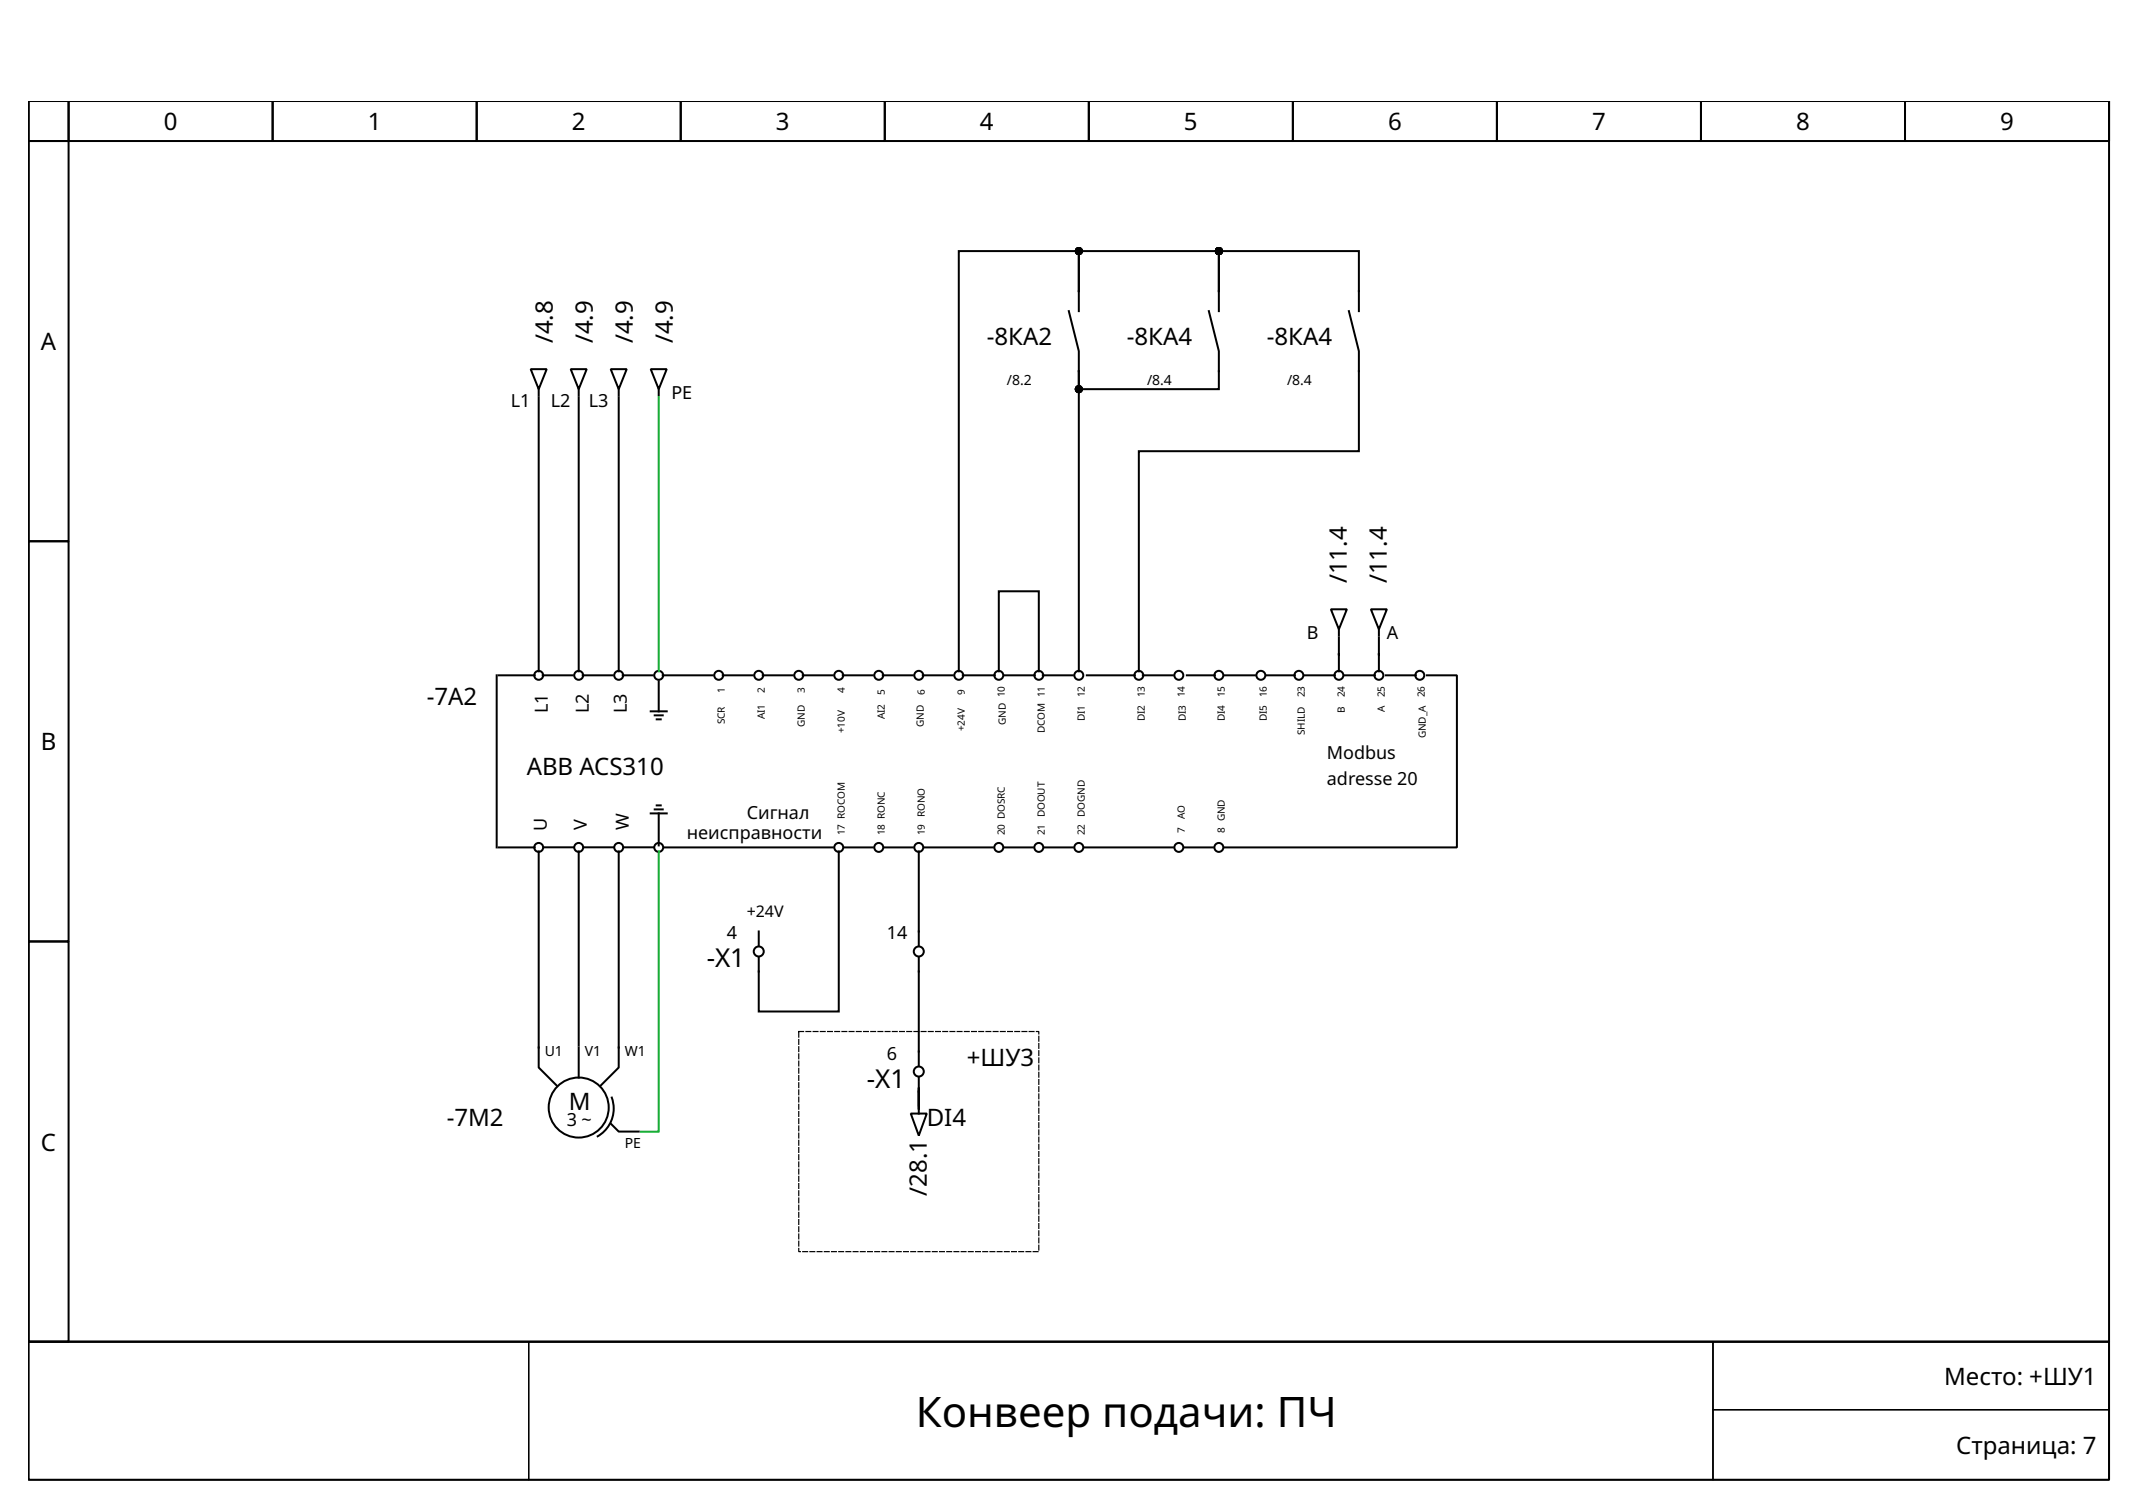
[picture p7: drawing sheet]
<svg xmlns="http://www.w3.org/2000/svg" width="297mm" height="210mm" viewBox="0 0 297 210" stroke-linecap="round" stroke-linejoin="round" font-family="sans-serif">
<g fill="none" stroke="#000" stroke-width=".28">
<path d="M4 14h288.9v172.3h-288.9zM4 14h5.5v5.6h-5.5zM4 19.6h5.5v55.5h-5.5zM9.5 14h28.4v5.6h-28.4zM37.9 14h28.3v5.6h-28.3zM66.2 14h28.3v5.6h-28.3zM94.5 14h28.4v5.6h-28.4zM122.9 14h28.3v5.6h-28.3zM151.2 14h28.3v5.6h-28.3zM179.5 14h28.4v5.6h-28.4zM207.9 14h28.3v5.6h-28.3zM236.2 14h28.3v5.6h-28.3z"/>
<path d="M264.5 14h28.4v5.6h-28.4zM73.7 51.2h2.2l-1.1 2.8zM74.8 55.1v38.1M74.8 54v.9M79.3 51.2h2.2l-1.1 2.8zM80.4 55.1v38.1M80.4 54v.9M84.8 51.2h2.2l-1.1 2.8zM85.9 55.1v38.1M85.9 54v.9M90.4 51.2h2.2l-1.1 2.8zM91.5 54v.9"/>
<path d="M148.4 43.2l1.4 5.5v2.8M149.8 51.5v41.7M149.8 40.4v-5.5h-16.7v58.3M149.8 40.4v-5.5h19.5v5.5M149.8 40.4v2.8M167.9 43.2l1.4 5.5v5.3h-19.5v-2.5M169.3 40.4v-5.5h19.4v8.3M169.3 40.4v2.8M187.3 43.2l1.4 5.5v13.9h-30.6v30.6M4 75.1h5.5v55.6h-5.5zM69 93.8v23.8M69.3 93.8h5"/>
<path d="M75.4 93.8h4.1M80.9 93.8h4.2M86.5 93.8h4.1M90.4 98.8h2.2M90.9 99.3h1.1M91.2 99.9h.6M91.5 94.6v4.2M92 93.8h7M100.4 93.8h4.1M105.9 93.8h4.2M111.5 93.8h4.1M117 93.8h4.2"/>
<path d="M122.6 93.8h4.2M128.1 93.8h4.2M133.7 93.8h4.4M138.7 93.2v-11.1h5.6v11.1M139.5 93.8h4.2M144.8 93.8h4.2M150.9 93.8h6.7M158.7 93.8h4.2M164.8 93.8h3.9M170.1 93.8h4.2M175.9 93.8h3.9M181.2 93.8h4.2"/>
<path d="M184.8 84.6h2.2l-1.1 2.8zM185.9 88.5v4.7M185.9 87.4v.8M186.8 93.8h4.1M190.4 84.6h2.2l-1.1 2.8zM191.5 88.5v4.7M191.5 87.4v.8M192.4 93.8h4.2M198.2 93.8h4.1v23.8h-32.2M69.3 117.6h5M74.8 118.2v30l2.5 2.5M75.5 117.6h4.2"/>
<path d="M80.4 118.2v26.9M81 117.6h4.2M85.9 118.2v30l-2.5 2.5M86.6 117.6h4.2M90.4 112.9h2.2M90.9 112.4h1.1M91.2 111.8h.6M91.5 112.9v4.5M92.3 117.6h23.3M116.5 118.2v22.2h-11.1v-7.5M117.3 117.6h3.9M122.9 117.6h3.9"/>
<path d="M127.6 118.2v13.1M128.4 117.6h9.5M139.5 117.6h3.9M145.1 117.6h3.9M150.6 117.6h12.3M164.5 117.6h3.9M4 130.7h5.5v55.6h-5.5zM105.4 129.3v2M127.6 132.9v15M80.4 145.4v4.2M84.8 156l1.1 1.1h2.8M85 152.4a4.4 4.4 0 0 1-2 5.3"/>
<path d="M126.5 154.6h2.2l-1.1 3zM127.6 149.6v4.4v-3v2.5M127.6 153.8v.8M4 186.3h288.9v19.1h-288.9z"/>
<circle cx="74.8" cy="93.8" r=".62"/>
<circle cx="80.4" cy="93.8" r=".62"/>
<circle cx="85.9" cy="93.8" r=".62"/>
<circle cx="91.5" cy="93.8" r=".62"/>
<circle cx="99.8" cy="93.8" r=".62"/>
<circle cx="105.4" cy="93.8" r=".62"/>
<circle cx="110.9" cy="93.8" r=".62"/>
<circle cx="116.5" cy="93.8" r=".62"/>
<circle cx="122" cy="93.8" r=".62"/>
<circle cx="127.6" cy="93.8" r=".62"/>
<circle cx="133.1" cy="93.8" r=".62"/>
<circle cx="138.7" cy="93.8" r=".62"/>
<circle cx="144.3" cy="93.8" r=".62"/>
<circle cx="149.8" cy="93.8" r=".62"/>
<circle cx="158.1" cy="93.8" r=".62"/>
<circle cx="163.7" cy="93.8" r=".62"/>
<circle cx="169.3" cy="93.8" r=".62"/>
<circle cx="175.1" cy="93.8" r=".62"/>
<circle cx="180.4" cy="93.8" r=".62"/>
<circle cx="185.9" cy="93.8" r=".62"/>
<circle cx="191.5" cy="93.8" r=".62"/>
<circle cx="197.2" cy="93.8" r=".62"/>
<circle cx="74.8" cy="117.6" r=".62"/>
<circle cx="80.4" cy="117.6" r=".62"/>
<circle cx="85.9" cy="117.6" r=".62"/>
<circle cx="91.5" cy="117.6" r=".62"/>
<circle cx="116.5" cy="117.6" r=".62"/>
<circle cx="122" cy="117.6" r=".62"/>
<circle cx="127.6" cy="117.6" r=".62"/>
<circle cx="138.7" cy="117.6" r=".62"/>
<circle cx="144.3" cy="117.6" r=".62"/>
<circle cx="149.8" cy="117.6" r=".62"/>
<circle cx="163.7" cy="117.6" r=".62"/>
<circle cx="169.3" cy="117.6" r=".62"/>
<circle cx="105.4" cy="132.1" r=".69"/>
<circle cx="127.6" cy="132.1" r=".69"/>
<circle cx="80.4" cy="153.8" r="4.2"/>
<circle cx="127.6" cy="148.8" r=".69"/>
</g>
<path d="M4 186.3h69.4v19.1h-69.4zM73.4 186.3h164.5v19.1h-164.5zM237.9 186.3h55v9.4h-55zM237.9 195.7h55v9.7h-55z" fill="none" stroke="#000" stroke-width=".14"/>
<path d="M110.9 143.2h33.4v30.6h-33.4z" fill="none" stroke="#000" stroke-width=".17" stroke-dasharray=".7 .3"/>
<g fill="#000" stroke="#000" stroke-width=".28">
<circle cx="149.8" cy="34.9" r=".42"/>
<circle cx="169.3" cy="34.9" r=".42"/>
<circle cx="149.8" cy="54" r=".42"/>
</g>
<path d="M91.5 55.1v38.1M91.5 118.2v38.9h-2.5" fill="none" stroke="#0eb22f" stroke-width=".28"/>
<text font-size="5.8" x="127.2" y="198.1">Конвеер подачи: ПЧ</text>
<g font-size="3.6">
<text x="98.1" y="134.3">-X1</text>
<text x="120.4" y="151">-X1</text>
</g>
<g font-size="3.3">
<text x="22.7" y="18.1">0</text>
<text x="51.1" y="18.1">1</text>
<text x="79.4" y="18.1">2</text>
<text x="107.7" y="18.1">3</text>
<text x="136.1" y="18.1">4</text>
<text x="164.4" y="18.1">5</text>
<text x="192.8" y="18.1">6</text>
<text x="221.1" y="18.1">7</text>
<text x="249.4" y="18.1">8</text>
<text x="277.8" y="18.1">9</text>
<text x="76.8" y="47.6" transform="rotate(-90 76.8 47.6)">/4.8</text>
<text x="82.3" y="47.6" transform="rotate(-90 82.3 47.6)">/4.9</text>
<text x="87.9" y="47.6" transform="rotate(-90 87.9 47.6)">/4.9</text>
<text x="93.4" y="47.6" transform="rotate(-90 93.4 47.6)">/4.9</text>
<text x="137" y="47.9">-8КА2</text>
<text x="156.5" y="47.9">-8КА4</text>
<text x="175.9" y="47.9">-8КА4</text>
<text x="5.7" y="48.6">A</text>
<text x="187" y="81" transform="rotate(-90 187 81)">/11.4</text>
<text x="192.6" y="81" transform="rotate(-90 192.6 81)">/11.4</text>
<text x="59.3" y="97.9">-7A2</text>
<text x="5.7" y="104.2">B</text>
<text x="73.1" y="107.6">ABB ACS310</text>
<text x="134.3" y="147.9">+ШУ3</text>
<text x="79" y="154">M</text>
<text x="5.7" y="159.7">C</text>
<text x="62" y="156.3">-7M2</text>
<text x="128.7" y="156.3">DI4</text>
<text x="128.7" y="166" transform="rotate(-90 128.7 166)">/28.1</text>
<text x="270" y="192.2">Место: +ШУ1</text>
<text x="271.7" y="201.8">Страница: 7</text>
</g>
<g font-size="2.5">
<text x="70.9" y="56.5">L1</text>
<text x="76.5" y="56.5">L2</text>
<text x="81.8" y="56.5">L3</text>
<text x="93.2" y="55.4">PE</text>
<text x="181.5" y="88.8">B</text>
<text x="192.6" y="88.8">A</text>
<text x="76.1" y="99" transform="rotate(-90 76.1 99)">L1</text>
<text x="81.8" y="99" transform="rotate(-90 81.8 99)">L2</text>
<text x="87" y="99" transform="rotate(-90 87 99)">L3</text>
<text x="184.3" y="105.4">Modbus</text>
<text x="103.7" y="113.8">Сигнал</text>
<text x="184.3" y="109">adresse 20</text>
<text x="75.9" y="115.4" transform="rotate(-90 75.9 115.4)">U</text>
<text x="81.5" y="115.3" transform="rotate(-90 81.5 115.3)">V</text>
<text x="87.3" y="115.3" transform="rotate(-90 87.3 115.3)">W</text>
<text x="95.4" y="116.5">неисправности</text>
<text x="100.9" y="130.4">4</text>
<text x="123.1" y="130.4">14</text>
<text x="123.1" y="147.1">6</text>
<text x="78.7" y="156.3">3 ~</text>
</g>
<text font-size="2.2" x="103.7" y="127.4">+24V</text>
<g font-size="1.9">
<text x="139.8" y="53.5">/8.2</text>
<text x="159.3" y="53.5">/8.4</text>
<text x="178.7" y="53.5">/8.4</text>
<text x="75.6" y="146.5">U1</text>
<text x="81.2" y="146.5">V1</text>
<text x="86.8" y="146.5">W1</text>
<text x="86.8" y="159.3">PE</text>
</g>
<g font-size="1.4">
<text x="100.6" y="100.6" transform="rotate(-90 100.6 100.6)">SCR</text>
<text x="100.6" y="96.3" transform="rotate(-90 100.6 96.3)">1</text>
<text x="106.2" y="99.9" transform="rotate(-90 106.2 99.9)">AI1</text>
<text x="106.2" y="96.3" transform="rotate(-90 106.2 96.3)">2</text>
<text x="111.8" y="101" transform="rotate(-90 111.8 101)">GND</text>
<text x="111.8" y="96.3" transform="rotate(-90 111.8 96.3)">3</text>
<text x="117.3" y="101.8" transform="rotate(-90 117.3 101.8)">+10V</text>
<text x="117.3" y="96.3" transform="rotate(-90 117.3 96.3)">4</text>
<text x="122.9" y="99.9" transform="rotate(-90 122.9 99.9)">AI2</text>
<text x="122.9" y="96.5" transform="rotate(-90 122.9 96.5)">5</text>
<text x="128.3" y="101" transform="rotate(-90 128.3 101)">GND</text>
<text x="128.4" y="96.5" transform="rotate(-90 128.4 96.5)">6</text>
<text x="134" y="101.5" transform="rotate(-90 134 101.5)">+24V</text>
<text x="134" y="96.5" transform="rotate(-90 134 96.5)">9</text>
<text x="139.7" y="100.7" transform="rotate(-90 139.7 100.7)">GND 10</text>
<text x="145.1" y="101.8" transform="rotate(-90 145.1 101.8)">DCOM 11</text>
<text x="150.6" y="100.1" transform="rotate(-90 150.6 100.1)">DI1</text>
<text x="150.6" y="96.8" transform="rotate(-90 150.6 96.8)">12</text>
<text x="159" y="96.8" transform="rotate(-90 159 96.8)">13</text>
<text x="159" y="100.1" transform="rotate(-90 159 100.1)">DI2</text>
<text x="164.5" y="96.8" transform="rotate(-90 164.5 96.8)">14</text>
<text x="164.7" y="100.1" transform="rotate(-90 164.7 100.1)">DI3</text>
<text x="170.1" y="96.8" transform="rotate(-90 170.1 96.8)">15</text>
<text x="170.1" y="100.1" transform="rotate(-90 170.1 100.1)">DI4</text>
<text x="175.9" y="96.8" transform="rotate(-90 175.9 96.8)">16</text>
<text x="175.9" y="100.1" transform="rotate(-90 175.9 100.1)">DI5</text>
<text x="181.2" y="96.8" transform="rotate(-90 181.2 96.8)">23</text>
<text x="186.8" y="96.8" transform="rotate(-90 186.8 96.8)">24</text>
<text x="186.8" y="99" transform="rotate(-90 186.8 99)">B</text>
<text x="192.3" y="96.8" transform="rotate(-90 192.3 96.8)">25</text>
<text x="192.3" y="98.9" transform="rotate(-90 192.3 98.9)">A</text>
<text x="197.9" y="96.8" transform="rotate(-90 197.9 96.8)">26</text>
<text x="181.2" y="102.1" transform="rotate(-90 181.2 102.1)">SHILD</text>
<text x="198" y="102.5" transform="rotate(-90 198 102.5)">GND_A</text>
<text x="164.5" y="113.8" transform="rotate(-90 164.5 113.8)">AO</text>
<text x="117.3" y="116" transform="rotate(-90 117.3 116)">17 ROCOM</text>
<text x="122.9" y="116" transform="rotate(-90 122.9 116)">18 RONC</text>
<text x="128.4" y="116" transform="rotate(-90 128.4 116)">19 RONO</text>
<text x="139.5" y="116" transform="rotate(-90 139.5 116)">20 DOSRC</text>
<text x="145.1" y="116" transform="rotate(-90 145.1 116)">21 DOOUT</text>
<text x="150.6" y="116" transform="rotate(-90 150.6 116)">22 DOGND</text>
<text x="164.5" y="115.7" transform="rotate(-90 164.5 115.7)">7</text>
<text x="170.1" y="115.7" transform="rotate(-90 170.1 115.7)">8 GND</text>
</g>
</svg>
